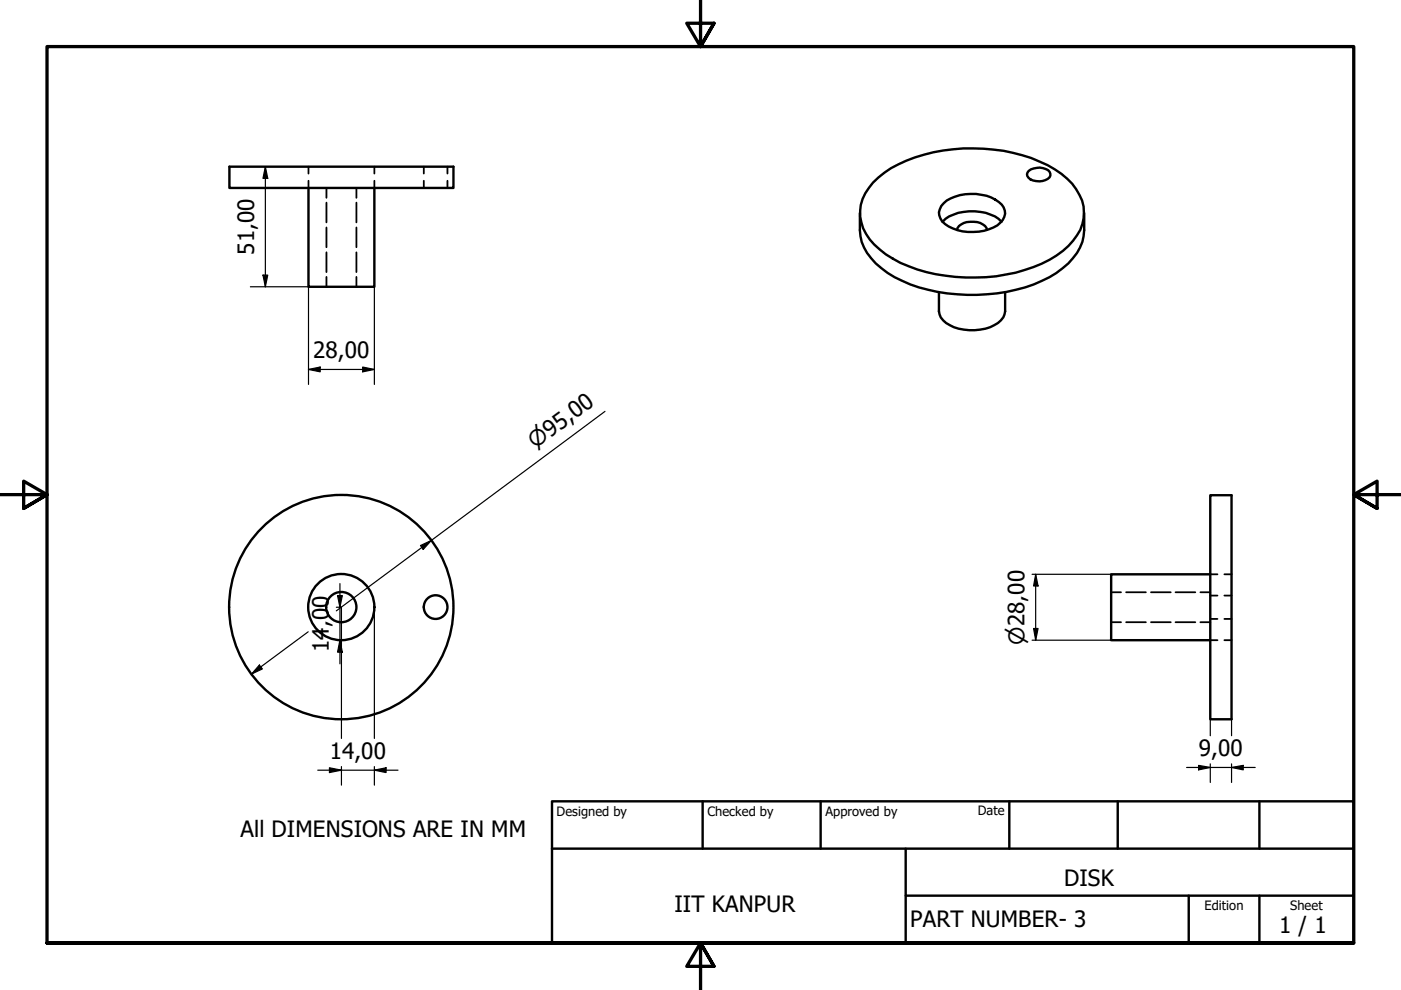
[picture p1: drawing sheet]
<svg xmlns="http://www.w3.org/2000/svg" width="297mm" height="210mm" viewBox="0 0 297 210" stroke-linecap="round" stroke-linejoin="round" font-family="sans-serif">
<!-- layer: Visible (ISO) -->
<g fill="none" stroke="#000" stroke-width=".51">
<path d="M48.6 35.3h47.5v4.5h-47.5zM65.4 39.8v21h14v-21M185.1 38.7a24.9 24.9 0 0 1 12.8-6.4 38.3 38.3 0 0 1 24.2 2.7 14.7 14.7 0 0 1 7.3 7.5 9.2 9.2 0 0 1-2.9 9.7 25.3 25.3 0 0 1-13.2 6 38.5 38.5 0 0 1-22.4-2.5 17.6 17.6 0 0 1-7.3-6.1 8.8 8.8 0 0 1 1.5-10.9zM218.1 36.2a3.4 3.4 0 0 1 4.5 .3 1.16 1.16 0 0 1-1 1.7 3.7 3.7 0 0 1-3.5-.5 .94 .94 0 0 1 0-1.5zM182.3 45.2a12.6 12.6 0 0 0 1.5 8.4 18.9 18.9 0 0 0 9.2 6.7 38.7 38.7 0 0 0 27.9-.8 14.9 14.9 0 0 0 8.6-8.2l.4-2.5v-3.6M199.8 47a9.1 9.1 0 0 1 8-2.1 8 8 0 0 1 4.5 2.1M200.1 43.1a9.9 9.9 0 0 1 9.1-1.6 5.3 5.3 0 0 1 3.8 3.2 3.5 3.5 0 0 1-2.4 3.5 10.6 10.6 0 0 1-10.2-.7 2.75 2.75 0 0 1-.3-4.4zM202.9 48.7a2.66 2.66 0 0 1 2.8-1.7 3.5 3.5 0 0 1 3.5 1.4v.3M199.1 61.9v4.1a4.3 4.3 0 0 0 3.1 3.4 10.9 10.9 0 0 0 9.4-.9 3.2 3.2 0 0 0 1.5-2.5v-4.1M256.6 105h4.5v47.5h-4.5zM256.6 121.8h-21v13.9h21"/>
<circle cx="72.4" cy="128.7" r="7"/>
<circle cx="72.4" cy="128.7" r="3.2"/>
<circle cx="72.4" cy="128.7" r="23.8"/>
<circle cx="92.4" cy="128.7" r="2.51"/>
</g>
<!-- layer: Hidden (ISO) -->
<g fill="none" stroke="#000" stroke-width=".38">
<path d="M65.4 35.3v1.5M65.4 38.3v1.5M69.2 39.8v2.1M75.6 39.8v2.1M79.4 35.3v1.5M79.4 38.3v1.5M89.9 35.3v1.5M89.9 38.3v1.5M94.9 35.3v1.5M94.9 38.3v1.5M69.2 43v4.2M69.2 48.2v4.2"/>
<path d="M69.2 53.5v4.2M69.2 58.7v2.1M75.6 43v4.2M75.6 48.2v4.2M75.6 53.5v4.2M75.6 58.7v2.1M235.6 131.9h2.1M235.6 125.6h2.1M238.8 131.9h4.2M238.8 125.6h4.2M244 131.9h4.2M244 125.6h4.2"/>
<path d="M249.2 131.9h4.2M249.2 125.6h4.2M254.5 131.9h2.1M254.5 125.6h2.1M256.6 121.8h1.5M256.6 135.7h1.5M256.6 131.2h1.5M256.6 126.3h1.5M259.6 121.8h1.5M259.6 135.7h1.5M259.6 131.2h1.5M259.6 126.3h1.5"/>
</g>
<!-- layer: Border (ISO) -->
<path d="M148.5 -.1v10l-2.9-5h5.8l-2.9 5 2.9-5M0 104.9h10l-5-2.9v5.8l5-2.9-5 2.9M297 104.9h-10l5-2.9v5.8l-5-2.9 5 2.9M10 199.9v-190h277v190h-277h277M151.4 204.9l-2.9-5 2.9 5h-5.8l2.9-5v10" fill="none" stroke="#000" stroke-width=".7"/>
<!-- layer: Title (ISO) -->
<path d="M117 169.9h170v30h-170zM117 179.9h170M149 169.9v10M174 169.9v10M192 179.9v20M214 169.9v10M237 169.9v10M267 169.9v10M192 189.9h95M252 189.9v10M267 189.9v10" fill="none" stroke="#000" stroke-width=".51"/>
<!-- layer: Dimension (ISO) -->
<g fill="none" stroke="#000" stroke-width=".25">
<path d="M56.3 35.3l.5 2.5h-1zM56.3 35.3v25.5M55.8 58.3h1l-.5 2.5zM53.1 60.8h12.3v20.7M65.4 78.3l2.5-.5v1zM65.4 78.3h14M76.9 77.8l2.5 .5-2.5 .5zM79.4 60.8v20.7M128.3 87.2l-57 42.3M89.2 115.7l2.2-1.1-1.7 1.9zM65.3 134l-12 8.9M71.3 135.7h1.1"/>
<path d="M71.3 128.7h1.1v27.9M71.6 126.3h1l-.5 2.4zM72.1 135.7l.5 2.6h-1zM72.1 123.7v17.1M79.4 128.7v27.9M218.8 135.7h16.8M218.8 121.8h16.8M219.1 133.3h1l-.5 2.4zM219.6 121.8l.5 2.4h-1zM219.6 121.8v13.9M55 141l.6 .8-2.3 1.1zM256.6 152.5v3.5"/>
<path d="M261.1 152.5v3.5M67.4 163.3h17M69.8 162.8l2.6 .5-2.6 .5zM72.4 162.5v4M79.4 163.3l2.5-.5v1zM79.4 162.5v4M251.6 162.7h14.5M254.1 162.3l2.5 .4-2.5 .5zM256.6 162v3.9M261.1 162.7l2.5-.4v.9zM261.1 162v3.9"/>
</g>
<g fill="#000">
<path d="M56.3 35.3l.5 2.5h-1zM55.8 58.3h1l-.5 2.5zM65.4 78.3l2.5-.5v1zM76.9 77.8l2.5 .5-2.5 .5zM89.2 115.7l2.2-1.1-1.7 1.9zM71.6 126.3h1l-.5 2.4zM72.1 135.7l.5 2.6h-1zM219.1 133.3h1l-.5 2.4zM219.6 121.8l.5 2.4h-1zM55 141l.6 .8-2.3 1.1zM69.8 162.8l2.6 .5-2.6 .5zM79.4 163.3l2.5-.5v1z"/>
<path d="M254.1 162.3l2.5 .4-2.5 .5zM261.1 162.7l2.5-.4v.9z"/>
</g>
<g font-size="4.8">
<text x="53.9" y="54.1" transform="rotate(-90 53.9 54.1)">51,00</text>
<text x="66.4" y="75.9">28,00</text>
<text x="69.7" y="138.2" transform="rotate(-90 69.7 138.2)">14,00</text>
<text x="69.9" y="160.9">14,00</text>
<text x="254.2" y="160.4">9,00</text>
<text x="51" y="177.5">All DIMENSIONS ARE IN MM</text>
<text x="225.6" y="187.9">DISK</text>
<text x="143" y="193.3">IIT KANPUR</text>
<text x="193" y="196.6">PART NUMBER- 3</text>
<text x="271.2" y="197.8">1 / 1</text>
</g>
<g font-size="4.6">
<text x="113.5" y="95.2" transform="rotate(-37 113.5 95.2)">⌀95,00</text>
<text x="217.2" y="136.7" transform="rotate(-90 217.2 136.7)">⌀28,00</text>
</g>
<g font-size="2.7">
<text x="118" y="173">Designed by</text>
<text x="150" y="173">Checked by</text>
<text x="175" y="173">Approved by</text>
<text x="207.3" y="172.9">Date</text>
<text x="255.4" y="193">Edition</text>
<text x="273.6" y="193">Sheet</text>
</g>
</svg>
